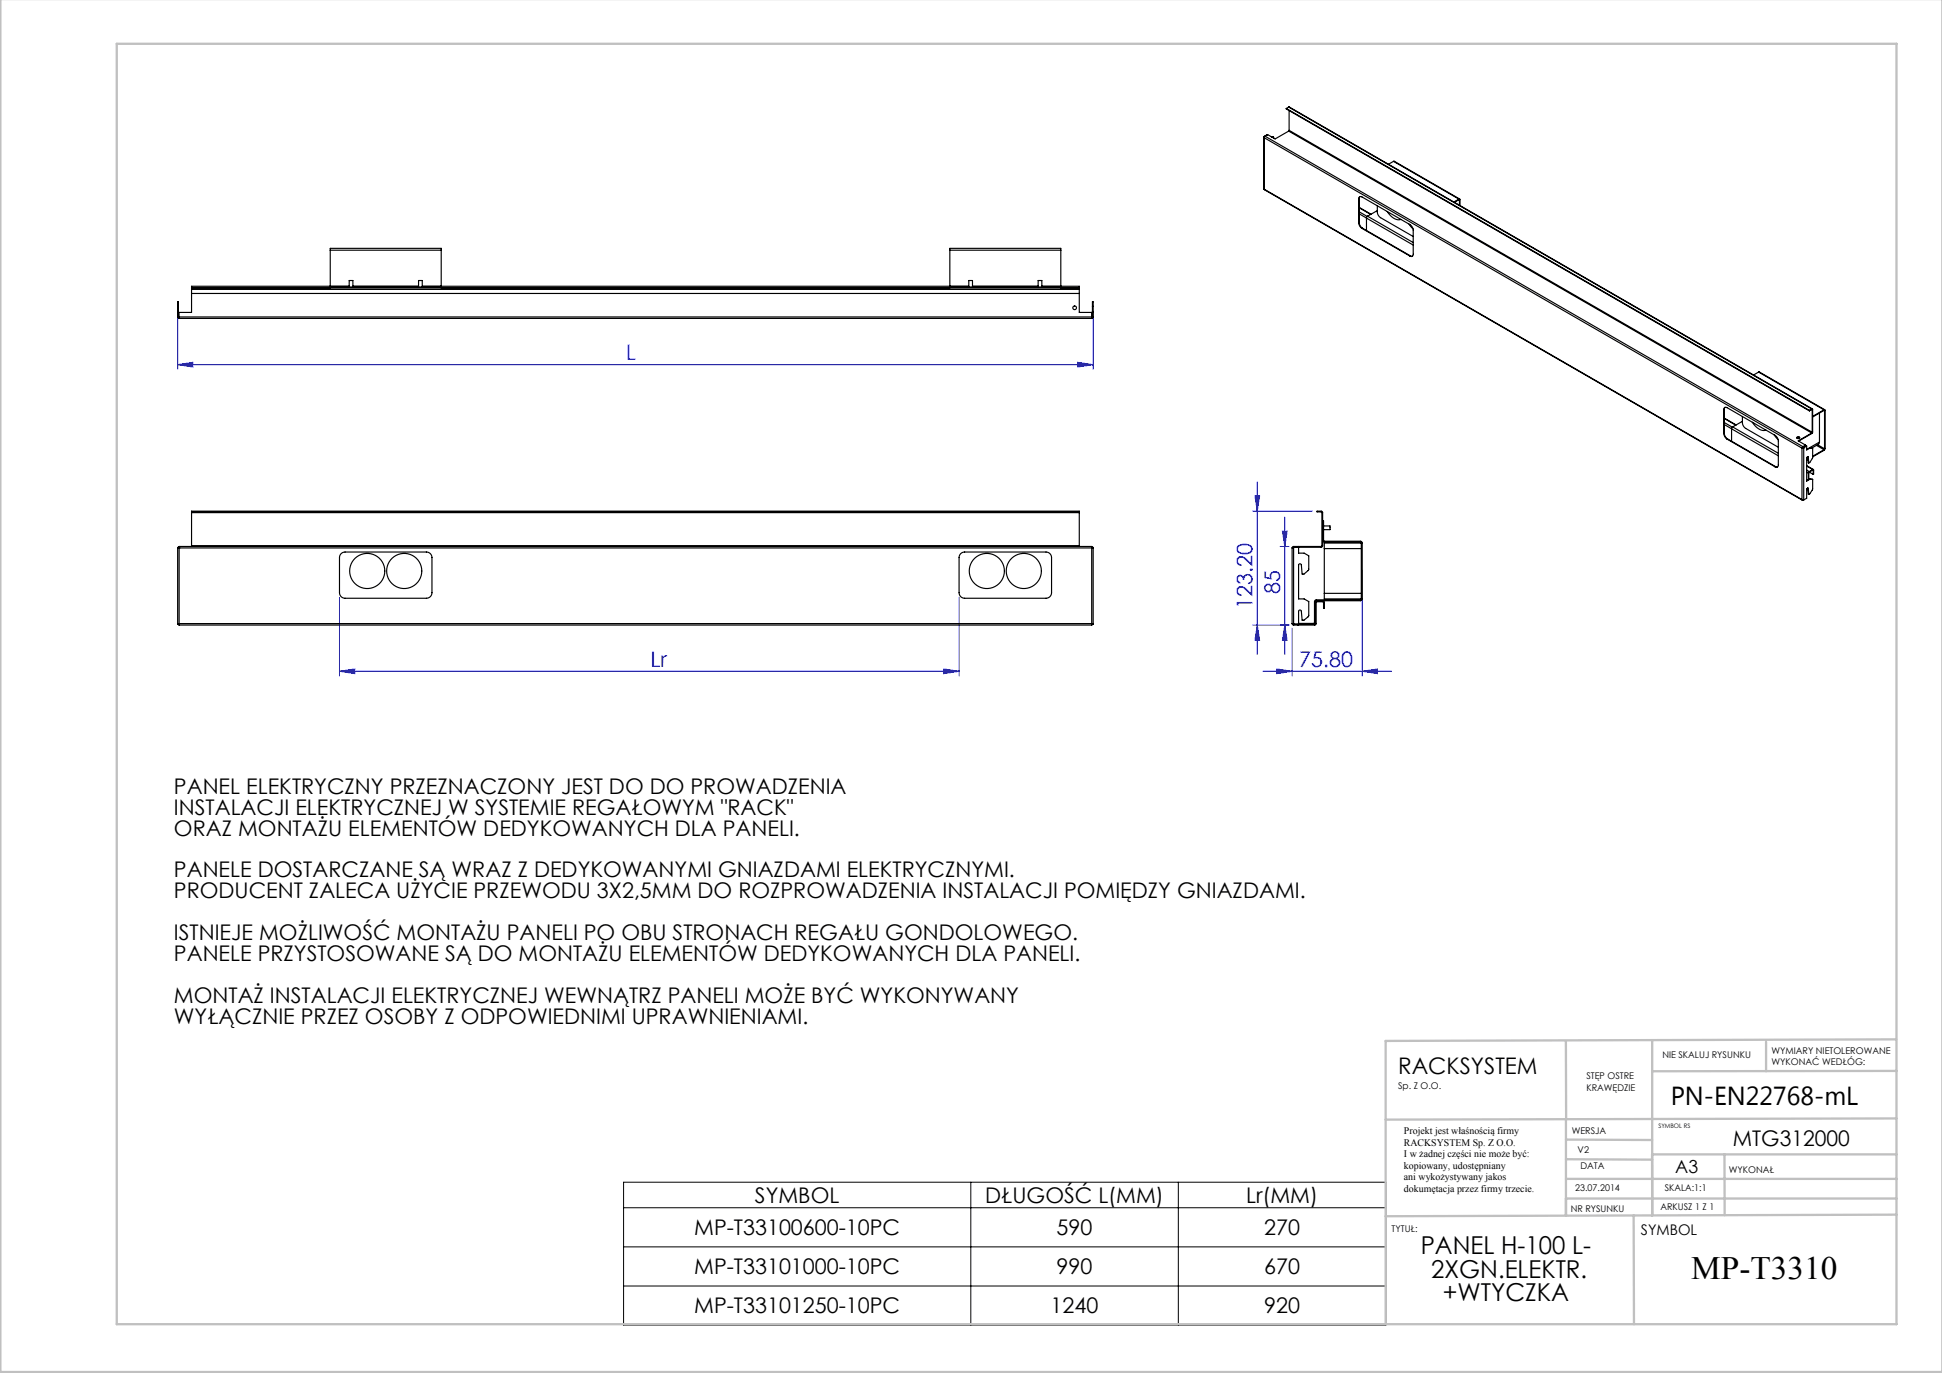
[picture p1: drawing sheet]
<svg xmlns="http://www.w3.org/2000/svg" width="420mm" height="297mm" viewBox="0 0 420 297" stroke-linecap="round" stroke-linejoin="round" font-family="sans-serif">
<g fill="none" stroke="#00f" stroke-width=".22">
<path d="M38.4 78.9l3.3-.5v1zM38.4 67.3v12.6M38.4 78.9h198M233.1 78.4l3.3 .5-3.3 .5zM236.4 67.3v12.6M270.9 110.6h12.9M271.4 107.3h1l-.5 3.3zM271.9 104.2v37.4M276.9 118.2h1.9M277.4 114.9h1l-.5 3.3zM277.9 111.9v29.7M73.4 129.2v17"/>
<path d="M207.4 129.2v17M271.9 135.2l.5 3.3h-1zM277.9 135.2l.5 3.3h-1zM278.8 135.2h-7.9M279.4 135.9v10.3M294.6 123.3v22.9M73.4 145.2l3.3-.5v1zM73.4 145.2h134M204.1 144.7l3.3 .5-3.3 .5zM273.1 145.2h27.9M276.1 144.7l3.3 .5-3.3 .5zM294.6 145.2l3.3-.5v1z"/>
</g>
<path d="M134.9 255.7h164.8v30.9h-164.8zM210 255.7v30.9M254.8 255.7v30.9M134.9 261.3h164.8M134.9 269.7h164.8M134.9 278.2h164.8" fill="none" stroke="#000" stroke-width=".22"/>
<g fill="none" stroke="#c0c0c0" stroke-width=".5">
<path d="M.1 -.1v296.9h419.9M25.2 9.5h385v276.9h-385zM338.7 225.2v16.9M357.3 225v37.9v-13.2M382 225.4v6.3M410.1 224.8l-110.4 .4v61.2M410.1 231.7h-52.8M338.7 259.3h71.5M338.7 255h71.5M338.7 250.8l18.6 .1M338.7 246.5l18.6 .1M338.7 242.1v20.9"/>
<path d="M357.3 249.7h52.9M373 249.7v13.2M410.1 241.9l-110.4 .3M353.3 262.9l.1 23.5M410.2 262.7l-110.5 .4"/>
</g>
<g fill="#00f">
<path d="M276.1 144.7l3.3 .5-3.3 .5zM294.6 145.2l3.3-.5v1z"/>
<path d="M38.4 78.9l3.3-.5v1zM233.1 78.4l3.3 .5-3.3 .5z"/>
<path d="M277.4 114.9h1l-.5 3.3zM277.9 135.2l.5 3.3h-1z"/>
<path d="M271.4 107.3h1l-.5 3.3zM271.9 135.2l.5 3.3h-1z"/>
<path d="M73.4 145.2l3.3-.5v1zM204.1 144.7l3.3 .5-3.3 .5z"/>
</g>
<g fill="none" stroke="#000" stroke-width=".25">
<path d="M273.3 29.7l.1 11.2M273.4 29.6v.2M273.4 29.8l116.3 67.1M273.4 29.5v.1M273.4 29.8v11.1M273.4 29.6h.1M273.4 29.5l.1 .1M273.6 29.5l-.2 .3M273.6 29.5l116.3 67.1M274.1 29.2l-.7 .3M275 29.6l.4 .1M275.1 29.6l.3 .1"/>
<path d="M275.4 29.7v.2M278.2 23.5l113.1 65.4M278.2 23.5l113.1 65.3M278.7 23.2l113.3 65.3M278.7 28.4l-2.9 1.7-1.6-1-.6 .4M278.7 28.4l113.1 65.3M278.7 23.2l113.1 65.3M278.7 23.2l-.5 .3M278.8 28.2l-.1 .2M278.8 28.2l113.1 65.3M278.8 23.9v4.3M301.4 34.9l14.3 8.2"/>
<path d="M301.4 34.9l-1.1 .6M301.4 34.9l14.1 8.2M71.4 54.1v8M71.4 54.1v-.4h24v.4M71.4 54.1h24M95.4 54.1v8M205.4 54.1v8M205.4 54.1v-.4h24v.4M205.4 54.1h24M229.4 54.1v8M273.4 40.9l116.4 67.3M273.4 40.9l116.3 67.2"/>
<path d="M293.9 43a.43 .43 0 0 1 .2-.4 .43 .43 0 0 1 .5 0l10.3 6a1.56 1.56 0 0 1 .7 1.2v5.2a.43 .43 0 0 1-.2 .4 .43 .43 0 0 1-.5 0M293.9 48.2a1.56 1.56 0 0 0 .7 1.2M293.9 43v5.2M294 48.1a1.56 1.56 0 0 0 .7 1.3M294 44.9l2.5 1.4M294 43h-.1M294 48.1l-.1 .1M294 43v5.1M294 46.3l1.5 .9M294 45.8l1.7 1M294 44.9l2.4 1.5M294.1 42.5l-.1 .5"/>
<path d="M294.6 49.4l10.3 6M294.7 49.4h-.1M294.7 49.4l10.3 5.9M295.5 47.2v2.7M295.5 47.2l10.1 5.8M295.8 46.8l-.3 .4M295.8 46.8l9.8 5.7M297.9 44.5v1.4a1.56 1.56 0 0 0 .7 1.2l7 4.1M297.9 45.6l-2.1 1.2M300 45.8a2.9 2.9 0 0 0 3 1.7M304.7 48.5l.9 1M305 55.3l.5 .1"/>
<path d="M305 55.3l-.1 .1M315.5 43.2l.1 .1M315.5 43.1l.2 .1 .1 1.3M315.5 43.2l-1 .6M315.5 43.1l-1.1 .6M315.6 43.3v1.1M38.4 68.6l.3 .3M38.4 68.6v-3.3h.2v3.3M38.4 68.6h.2M38.4 67.5h.2M38.4 66.3h.2M38.6 68.6l.1 .1"/>
<path d="M38.7 68.6v.3M38.7 68.6h197.4M38.7 68.9h197.4M41.4 62.3v.3M41.4 62.6v5h-2.7v1M41.4 62.2v.1M41.4 62.6h192M41.4 63.5h192M41.4 62.3h192M41.4 62.2h30M71.4 62.1h24M71.4 62.1v.2"/>
<path d="M75.5 62.1v-1.4h.8v1.4M75.5 61.9h-34.1v.3M76.3 61.9h14.2M90.5 62.1v-1.4h.8v1.4M91.3 61.9h118.2M95.4 62.1v.2M95.4 62.2h110M205.4 62.1h24M205.4 62.1v.2M209.5 62.1v-1.4h.8v1.4M210.3 61.9h14.2M224.5 62.1v-1.4h.8v1.4"/>
<path d="M225.3 61.9h8.1v.3M229.4 62.1v.2M229.4 62.2h4M233.4 62.3v.3M233.4 62.6v5h2.7v1M233.4 62.2v.1M236.1 68.6v.3M236.3 68.6l-.2 .1M236.3 68.6v-3.3h.1v3.3M236.3 68.6h.1M236.3 67.5h.1M236.3 66.3h.1"/>
<path d="M236.4 68.6l-.3 .3M372.8 93.8a1.56 1.56 0 0 0 .7 1.2M372.8 88.6a.43 .43 0 0 1 .2-.5 .43 .43 0 0 1 .5 .1l10.4 6a1.56 1.56 0 0 1 .7 1.2v5.2a.43 .43 0 0 1-.2 .4 .43 .43 0 0 1-.5 0M372.8 88.6v5.2M372.9 93.7a1.56 1.56 0 0 0 .7 1.2M372.9 90.4l2.6 1.5M372.9 88.5l-.1 .1M372.9 93.7l-.1 .1M372.9 88.5v5.2M372.9 91.8l11.7 6.8M372.9 91.4l1.8 1M372.9 90.5l2.5 1.5"/>
<path d="M373.1 88.1l-.2 .4M373.5 95l10.4 6M373.6 94.9l-.1 .1M373.6 94.9l10.4 6M374.7 92.4l-.2 .4v2.6M374.7 92.4l9.9 5.7M376.8 90.1v1.3a1.56 1.56 0 0 0 .7 1.3l7.1 4M376.8 91.1l-2.1 1.3M379 91.3a2.9 2.9 0 0 0 2.9 1.7M380.3 80.5l14.3 8.1M380.3 80.5l-1.1 .6M380.3 80.5l14.2 8.2"/>
<path d="M383.7 94.1l.9 1M388.6 94.7l.3-.1 .3 .1M388.6 94.6a.29 .29 0 0 1 .4-.1 .29 .29 0 0 1 .1 .3h-.4zM388.8 94.6v.3M389.7 96.9v11.2M389.8 96.9h-.1M389.9 96.7l-.1 .2M389.9 96.6l-.2 .3M389.9 96.6v.1M390 96.9h-.2M390 96.9h.1h-.4M390 96.8l.1 .1"/>
<path d="M390 96.8v.1M390.1 96.9v11.3M390.5 96.3l-.6 .3M390.5 96.3l-.6 .4M390.7 96.5l-.7 .3M390.7 96.5v.8l.7-.4h-.1M390.7 96.5l-.6 .4M391 98.8h.1M391 98.8l.1 .1M391 98.8l.2 1.4M391 99.3l-.3 .1M391 99.4l-.3 .2"/>
<path d="M391.1 98.9a.21 .21 0 0 0-.3-.1 .21 .21 0 0 0-.1 .3v5l.7-.4M391.1 98.9l.1 1.3M391.3 88.8v.1M391.3 96.9l.7 .1M391.3 96.9l-.6 .3M391.8 88.6h.1M391.8 88.5l.2 .1v5l-3 1.8M391.8 88.6l-.5 .3M391.8 88.5l-.5 .3M391.8 93.7l-2.9 1.7 1.6 .9M391.9 93.5l-.1 .2M391.9 88.6v4.9"/>
<path d="M391.9 96.9l.1 .1M392 97v2l-.8 1.2M392.8 96.3l1.7 1M393.1 96.2l1.5 .9M393.5 95.6l-.2 .5-1.4 .8M393.5 89.4v6.2M393.5 95.6l-2.2 1.3M394.5 88.7l.2 .1v8.3l-.2 .3-2.5 1.4M394.5 88.8l.1 .1M394.5 97.3l-2.5 1.4M394.5 88.8l-2.5 1.4M394.5 88.7l-2.5 1.4"/>
<path d="M394.6 97.1l-.1 .2M394.6 88.9v8.2M38.7 118.2v.3M38.7 118.2h197.4M38.7 118.5l-.3-.1v16.6l.3-.1M38.7 118.5h197.4M38.7 118.5v16.4M38.7 118.5h.1M41.4 118.1v.1M41.4 110.7v.2M41.4 110.7h192M41.4 110.7v-.1h192v.1"/>
<path d="M41.4 110.9v7.2M41.4 118.1h192M41.4 110.9h192M73.8 119.8l.8-.4h17.6a1.2 1.2 0 0 1 1.2 1.2v7.6a1.2 1.2 0 0 1-1.2 1.2h-17.6a1.2 1.2 0 0 1-1.2-1.2v-7.6zM207.8 119.8l.8-.4h17.6a1.2 1.2 0 0 1 1.2 1.2v7.6a1.2 1.2 0 0 1-1.2 1.2h-17.6a1.2 1.2 0 0 1-1.2-1.2v-7.6zM233.4 118.1v.1M233.4 110.7v.2M233.4 110.9v7.2M236.1 118.5l.3-.1v16.6l-.3-.1M236.1 118.5v16.4M236.1 118.2v.3M279.4 118.5v16.4"/>
<path d="M279.8 118.4h1v1.3h1.2l1 .5v3l-1 1h-.4l-.2-2a.3 .3 0 0 0-.3-.2 .3 .3 0 0 0-.3 .3v7.3h1.2l1 .5v3.1l-1 1h-.4l-.2-2a.3 .3 0 0 0-.3-.2 .3 .3 0 0 0-.3 .3v2.7h-1M279.8 118.5h-.4M279.8 118.2l6.1-.1v-7.2l-.1-.2h-1v-.1h1.1l.1 .3v7.3l-.3 .2h-5.9l-.2 .1M279.8 118.2l-.4 .3M279.8 118.2v17M280.7 118.2v.2M286 112.7h.2l.1 4.3 7.9 .1 .4 .2v12.3l-.4 .4h-9.6l-.1 .2-.1 4.8-4.6 .1-.2-.2M286 116.9l.2 .3 .2 .1h7.8l.2 .2M286.2 113.8h1.4v.8h-1.4M286.4 118.7h8M286.4 118.7v9.7M294.4 117.5h-8v1.2"/>
<path d="M294.4 117.5v12.1M384 100.9l.4 .1M384 100.9l-.1 .1M389.7 108.1h.4M389.7 108.1l.2 .1M389.9 108.1v.1M390 108.1l.1 .1M390 108.1l-.1 .1M390.7 100.7l1.5 .9M390.7 102.1l.4 .2M390.7 101.7l.6 .3M390.7 100.8l1.3 .8"/>
<path d="M391 105.6h.1M391 105.6l-.2 .1M391 105.6l.1 .1M391 105.6l.2 1.3M391 105.7l-.3 .2M391.1 105.7a.21 .21 0 0 0-.3-.1 .21 .21 0 0 0-.1 .3v1.9l-.6 .4M391.1 105.7l.1 1.2M391.1 102.3v1.4M391.3 102.1l.8 .5M391.3 102l-.2 .3M391.3 102.1l-.1 1.6M391.3 103.6l.1 .1"/>
<path d="M391.3 103.6l-.6 .4M391.3 103.6l.7 .1M391.4 103.7h.6M392 103.7v2.1l-.8 1.1M392 101.6h.2l-.1 1M392 101.7h.1M392 101.6l-.7 .4M392 101.7l-.7 .4M392.1 101.7v.9M38.7 135.2h197.4M38.7 134.9v.3M38.7 134.9h197.4"/>
<path d="M236.1 134.9v.3M279.4 134.9h.4M279.4 134.9l.4 .3M279.7 134.9v.1M280.7 135.1v.1M284.5 134.7l-.1 .2-.3 .2M284.5 130.3l.3-.3h1.4l.2 .3v1.3h-.2v-1.4l-1.5 .1-.1 4.8-4.8 .1M286.4 128.4v1.2h8M286.4 128.4h8M294.4 129.6l-.2 .2h-9.7l-.2 .4v4.6l-3.5 .1"/>
<circle cx="232.4" cy="66.6" r=".4"/>
<circle cx="79.4" cy="123.5" r="3.8"/>
<circle cx="87.4" cy="123.5" r="3.8"/>
<circle cx="213.4" cy="123.5" r="3.8"/>
<circle cx="221.4" cy="123.5" r="3.8"/>
</g>
<text font-size="7.1" x="365.8" y="276.7">MP-T3310</text>
<text font-size="5.6" x="361.3" y="239.1">PN-EN22768-mL</text>
<g font-size="5.3">
<text x="307.3" y="271.3">PANEL H-100 L-</text>
<text x="309.6" y="276.4">2XGN.ELEKTR.</text>
<text x="312" y="281.5">+WTYCZKA</text>
</g>
<text font-size="4.9" x="302.4" y="232.4">RACKSYSTEM</text>
<g font-size="4.7" fill="#00f">
<text x="135.4" y="77.9">L</text>
<text x="270.9" y="131.7" transform="rotate(-90 270.9 131.7)">123.20</text>
<text x="276.8" y="128.5" transform="rotate(-90 276.8 128.5)">85</text>
<text x="140.7" y="144.2">Lr</text>
<text x="281" y="144.2">75.80</text>
</g>
<g font-size="4.7">
<text x="37.6" y="171.7">PANEL ELEKTRYCZNY PRZEZNACZONY JEST DO DO PROWADZENIA</text>
<text x="37.6" y="176.2">INSTALACJI ELEKTRYCZNEJ W SYSTEMIE REGAŁOWYM &quot;RACK&quot;</text>
<text x="37.6" y="180.7">ORAZ MONTAŻU ELEMENTÓW DEDYKOWANYCH DLA PANELI.</text>
<text x="37.6" y="189.8">PANELE DOSTARCZANE SĄ WRAZ Z DEDYKOWANYMI GNIAZDAMI ELEKTRYCZNYMI.</text>
<text x="37.6" y="194.3">PRODUCENT ZALECA UŻYCIE PRZEWODU 3X2,5MM DO ROZPROWADZENIA INSTALACJI POMIĘDZY GNIAZDAMI.</text>
<text x="37.6" y="203.4">ISTNIEJE MOŻLIWOŚĆ MONTAŻU PANELI PO OBU STRONACH REGAŁU GONDOLOWEGO.</text>
<text x="37.6" y="207.9">PANELE PRZYSTOSOWANE SĄ DO MONTAŻU ELEMENTÓW DEDYKOWANYCH DLA PANELI.</text>
<text x="37.6" y="216.9">MONTAŻ INSTALACJI ELEKTRYCZNEJ WEWNĄTRZ PANELI MOŻE BYĆ WYKONYWANY</text>
<text x="37.6" y="221.5">WYŁĄCZNIE PRZEZ OSOBY Z ODPOWIEDNIMI UPRAWNIENIAMI.</text>
<text x="374.8" y="247.8">MTG312000</text>
<text x="163.3" y="260.2">SYMBOL</text>
<text x="213.1" y="260.2">DŁUGOŚĆ L(MM)</text>
<text x="269.5" y="260.2">Lr(MM)</text>
<text x="150.1" y="267.2">MP-T33100600-10PC</text>
<text x="228.5" y="267.2">590</text>
<text x="273.4" y="267.2">270</text>
<text x="150.1" y="275.7">MP-T33101000-10PC</text>
<text x="228.5" y="275.7">990</text>
<text x="273.4" y="275.7">670</text>
<text x="150.1" y="284.1">MP-T33101250-10PC</text>
<text x="227.2" y="284.1">1240</text>
<text x="273.4" y="284.1">920</text>
</g>
<text font-size="3.9" x="362.3" y="253.8">A3</text>
<text font-size="3.2" x="354.9" y="267.2">SYMBOL</text>
<g font-size="2.2">
<text x="303.6" y="245.3">Projekt jest właśnością firmy</text>
<text x="303.6" y="247.8">RACKSYSTEM Sp. Z O.O.</text>
<text x="303.6" y="250.3">I w żadnej części nie może być:</text>
<text x="303.6" y="252.8">kopiowany, udostępniany</text>
<text x="303.6" y="255.3">ani wykożystywany jakos</text>
<text x="303.6" y="257.8">dokumętacja przez firmy trzecie.</text>
</g>
<g font-size="2">
<text x="383.1" y="227.9">WYMIARY NIETOLEROWANE</text>
<text x="343.1" y="233.4">STĘP OSTRE</text>
<text x="359.5" y="228.9">NIE SKALUJ RYSUNKU</text>
<text x="383.1" y="230.4">WYKONAĆ WEDŁÓG:</text>
<text x="302.4" y="235.5">Sp. Z O.O.</text>
<text x="343.1" y="235.9">KRAWĘDZIE</text>
<text x="339.9" y="245.4">WERSJA</text>
<text x="341.2" y="249.4">V2</text>
<text x="340.7" y="257.7">23.07.2014</text>
<text x="341.8" y="252.9">DATA</text>
<text x="360.1" y="257.7">SKALA:1:1</text>
<text x="373.9" y="253.8">WYKONAŁ</text>
<text x="339.7" y="262.3">NR RYSUNKU</text>
<text x="359.1" y="261.8">ARKUSZ 1 Z 1</text>
<text x="301" y="266.4">TYTUŁ:</text>
</g>
<text font-size="1.3" x="358.7" y="244">SYMBOL RS</text>
</svg>
